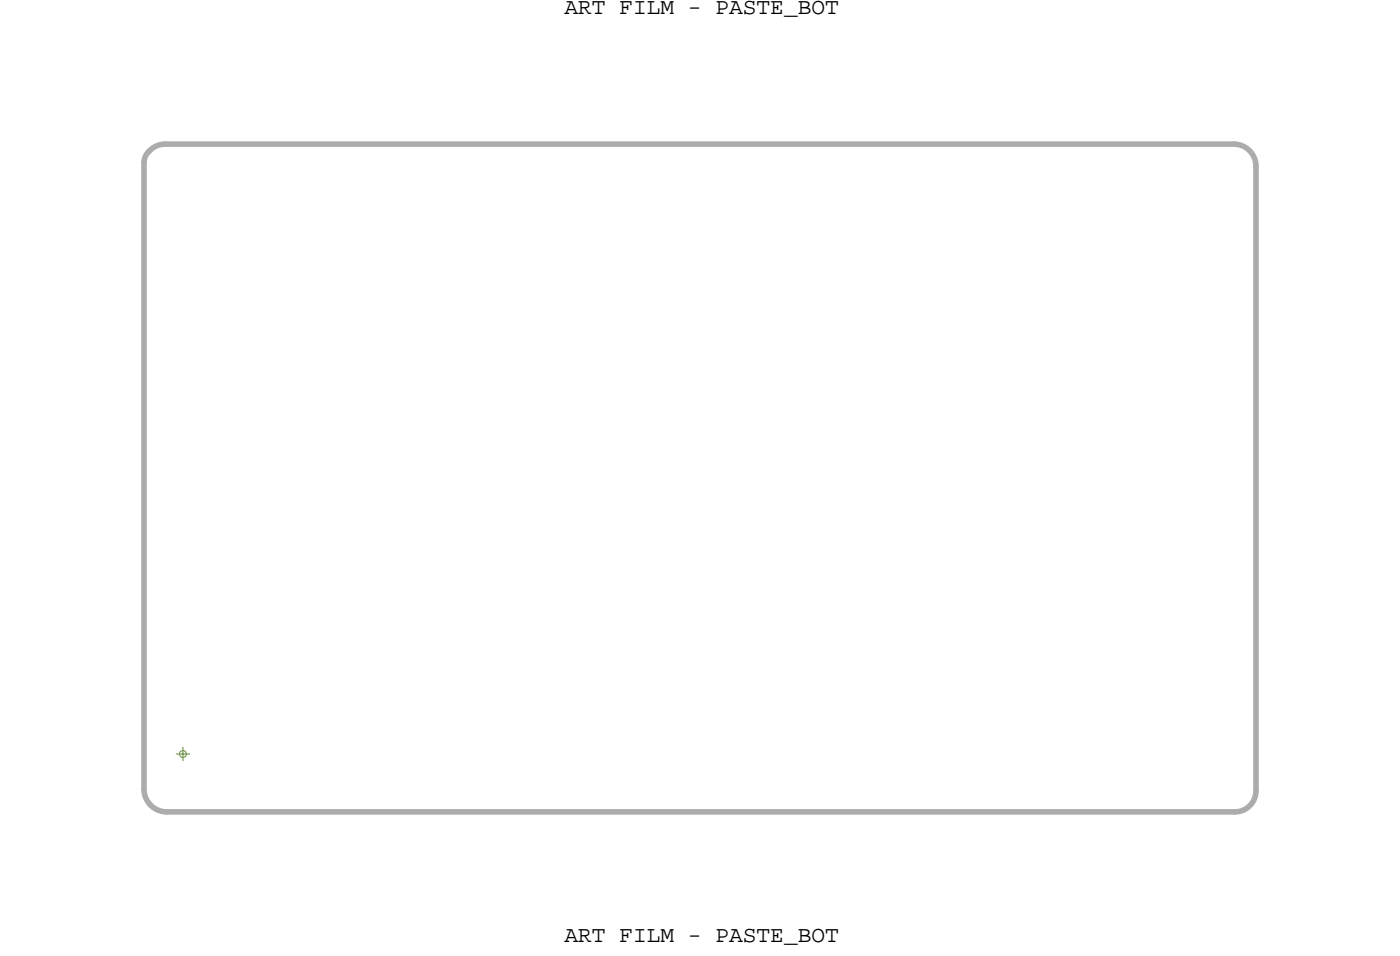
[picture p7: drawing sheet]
<svg xmlns="http://www.w3.org/2000/svg" width="126mm" height="86mm" viewBox="0 0 126 86" stroke-linecap="round" stroke-linejoin="round" font-family="sans-serif">
<!-- layer: Board Outline -->
<path d="M13 14.6v56.3zM13.3 13.6l.2-.1zM13.4 13.6l-.3 .5-.2 .5M14.9 12.9h96zM14.9 12.9l-.8 .2-.6 .4M111 13a2 2 0 0 1 1.9 1.9M112.9 14.9v56.2zM13 70.9a2.05 2.05 0 0 0 2 2M15 72.9h96zM113 71.1a1.9 1.9 0 0 1-2 1.8" fill="none" stroke="#acacac" stroke-width=".5"/>
<path d="M13.5 13.6l.6-.5 .8-.2h96a2 2 0 0 1 2 2.1v55.9a2 2 0 0 1-2 2h-96a2 2 0 0 1-1.9-2v-55.9l.1-.8z" fill="none" stroke="#acacac" stroke-width=".09"/>
<!-- layer: Drawing Origin -->
<path d="M15.8 67.7h1.3M16.2 67.5l.2-.1 .3 .1 .1 .2-.1 .3-.3 .1-.2-.1-.1-.3zM16.4 67.1v1.3" fill="none" stroke="#638b3a" stroke-width=".09"/>
<g font-size="2.1">
<text x="50.8" y="1.2">ART FILM - PASTE_BOT</text>
<text x="50.8" y="84.7">ART FILM - PASTE_BOT</text>
</g>
</svg>
